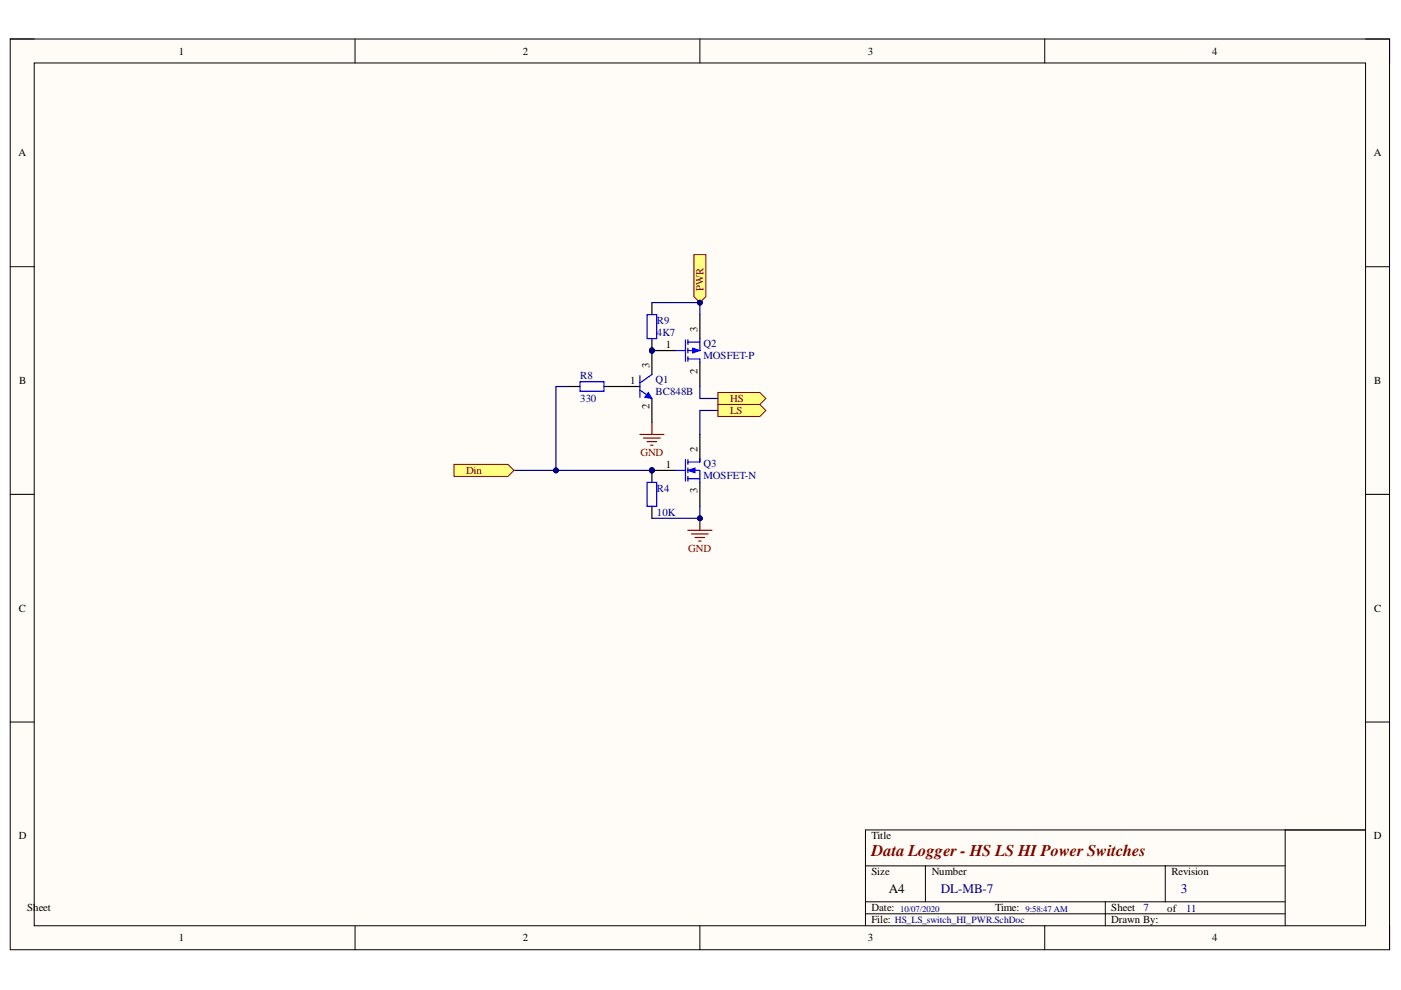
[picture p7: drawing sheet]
<svg xmlns="http://www.w3.org/2000/svg" width="297mm" height="210mm" viewBox="0 0 297 210" stroke-linecap="round" stroke-linejoin="round" font-family="sans-serif">
<path d="M2.2 8.3h292.4v193.1h-292.4z" fill-rule="evenodd" fill="#fffcf8"/>
<path d="M2.2 8.3h292.4v193.1h-292.4z" fill="none" stroke="#000" stroke-width=".21"/>
<path d="M7.3 13.4h282.2v182.9h-282.2z" fill-rule="evenodd" fill="#fffcf8"/>
<g fill="none" stroke="#000" stroke-width=".21">
<path d="M2.2 8.3h5.1M7.3 13.4h282.2v182.9h-282.2zM75.3 8.3v5M148.4 8.3v5M221.5 8.3v5.1M289.5 8.3h5.1v5.1M2.2 56.5h5.1M289.5 56.5h5.1M2.2 104.8h5.1M289.5 104.8h5.1M2.2 153.1h5.1M289.5 153.1h5.1"/>
<path d="M272.5 176v20.3M289.5 176h-106v20.3M75.3 196.3v5.1M148.4 196.3v5.1M183.5 193.7h89M183.5 183.6h89M183.5 191.2h89M196.2 183.6v7.6M221.5 196.3v5.1M234.3 191.2v5.1M247.1 183.6v7.6M294.6 196.3v5.1"/>
</g>
<circle cx="138.2" cy="74.3" r=".51" fill="#000080"/>
<circle cx="138.2" cy="74.3" r=".51" fill="none" stroke="#000080" stroke-width=".21"/>
<path d="M138.2 64.2v2.5M138.2 71.8v2.5" fill="none" stroke="#000" stroke-width=".25"/>
<circle cx="138.2" cy="74.3" r=".51" fill="#000080"/>
<circle cx="138.2" cy="74.3" r=".51" fill="none" stroke="#000080" stroke-width=".21"/>
<path d="M137.2 66.7h2v5.1h-2zM123 80.9h5v2.1h-5z" fill="none" stroke="#00f" stroke-width=".25"/>
<path d="M120.4 81.9h2.6M128 81.9h2.6" fill="none" stroke="#000" stroke-width=".25"/>
<circle cx="138.2" cy="99.7" r=".51" fill="#000080"/>
<circle cx="138.2" cy="99.7" r=".51" fill="none" stroke="#000080" stroke-width=".21"/>
<path d="M138.2 99.7h5.1M148.4 92.1v5.1" fill="none" stroke="#000" stroke-width=".25"/>
<circle cx="138.2" cy="99.7" r=".51" fill="#000080"/>
<circle cx="138.2" cy="99.7" r=".51" fill="none" stroke="#000080" stroke-width=".21"/>
<path d="M148.4 102.3v5.1" fill="none" stroke="#000" stroke-width=".25"/>
<path d="M143.3 99.7h2M145.3 97.4v4.6M145.8 98h2.6M145.8 99.7h2.6v2.6M145.8 97.4v1.1M145.8 99.2v1M145.8 101.5h2.6M145.8 101v1" fill="none" stroke="#00f" stroke-width=".25"/>
<path d="M145.8 99.7l1.6-.5v1z" fill="#00f"/>
<path d="M145.8 99.7l1.6-.5v1z" fill="none" stroke="#00f" stroke-width=".21"/>
<path d="M148.4 97.2v.8" fill="none" stroke="#00f" stroke-width=".25"/>
<path d="M135.7 92.1h5.1M136.4 92.9h3.6M137.2 93.6h2M138 94.4h.5M138.2 89.6v2.5" fill="none" stroke="#800000" stroke-width=".25"/>
<circle cx="138.2" cy="99.7" r=".51" fill="#000080"/>
<circle cx="138.2" cy="99.7" r=".51" fill="none" stroke="#000080" stroke-width=".21"/>
<path d="M138.2 99.7v2.6" fill="none" stroke="#000" stroke-width=".25"/>
<circle cx="138.2" cy="99.7" r=".51" fill="#000080"/>
<circle cx="138.2" cy="99.7" r=".51" fill="none" stroke="#000080" stroke-width=".21"/>
<path d="M138.2 107.4v2.5" fill="none" stroke="#000" stroke-width=".25"/>
<path d="M137.2 102.3h2v5.1h-2z" fill="none" stroke="#00f" stroke-width=".25"/>
<circle cx="138.2" cy="74.3" r=".51" fill="#000080"/>
<circle cx="138.2" cy="74.3" r=".51" fill="none" stroke="#000080" stroke-width=".21"/>
<path d="M138.2 74.3h5.1M148.4 76.9v5" fill="none" stroke="#000" stroke-width=".25"/>
<circle cx="138.2" cy="74.3" r=".51" fill="#000080"/>
<circle cx="138.2" cy="74.3" r=".51" fill="none" stroke="#000080" stroke-width=".21"/>
<path d="M148.4 66.7v5.1" fill="none" stroke="#000" stroke-width=".25"/>
<path d="M143.3 74.3h2M145.3 72v4.6M145.8 76.1h2.6M145.8 72.5h2.6M145.8 72v1.1M145.8 73.8v1M145.8 75.6v1M148.4 71.8v2.5h-2.6" fill="none" stroke="#00f" stroke-width=".25"/>
<path d="M146.9 73.8l1.5 .5-1.5 .5z" fill="#00f"/>
<path d="M146.9 73.8l1.5 .5-1.5 .5z" fill="none" stroke="#00f" stroke-width=".21"/>
<path d="M148.4 76.1v.8" fill="none" stroke="#00f" stroke-width=".25"/>
<path d="M109 99.7h8.9" fill="none" stroke="#000080" stroke-width=".25"/>
<circle cx="117.9" cy="99.7" r=".51" fill="#000080"/>
<circle cx="117.9" cy="99.7" r=".51" fill="none" stroke="#000080" stroke-width=".21"/>
<path d="M148.4 107.4v2.5h-10.2" fill="none" stroke="#000080" stroke-width=".25"/>
<circle cx="148.4" cy="109.9" r=".51" fill="#000080"/>
<circle cx="148.4" cy="109.9" r=".51" fill="none" stroke="#000080" stroke-width=".21"/>
<path d="M120.4 81.9h-2.5v17.8h20.3" fill="none" stroke="#000080" stroke-width=".25"/>
<circle cx="117.9" cy="99.7" r=".51" fill="#000080"/>
<circle cx="117.9" cy="99.7" r=".51" fill="none" stroke="#000080" stroke-width=".21"/>
<circle cx="138.2" cy="99.7" r=".51" fill="#000080"/>
<circle cx="138.2" cy="99.7" r=".51" fill="none" stroke="#000080" stroke-width=".21"/>
<path d="M138.2 64.2h10.2v2.5" fill="none" stroke="#000080" stroke-width=".25"/>
<path d="M96.3 98.5h11.4l1.3 1.2-1.3 1.3h-11.4z" fill-rule="evenodd" fill="#ffff80"/>
<path d="M96.3 98.5h11.4l1.3 1.2-1.3 1.3h-11.4z" fill="none" stroke="#800000" stroke-width=".21"/>
<path d="M152.2 83.2h8.9l1.3 1.3-1.3 1.3h-8.9z" fill-rule="evenodd" fill="#ffff80"/>
<path d="M152.2 83.2h8.9l1.3 1.3-1.3 1.3h-8.9z" fill="none" stroke="#800000" stroke-width=".21"/>
<path d="M152.2 85.8h8.9l1.3 1.2-1.3 1.3h-8.9z" fill-rule="evenodd" fill="#ffff80"/>
<path d="M152.2 85.8h8.9l1.3 1.2-1.3 1.3h-8.9z" fill="none" stroke="#800000" stroke-width=".21"/>
<path d="M152.2 87h-3.8v5.1" fill="none" stroke="#000080" stroke-width=".25"/>
<path d="M145.8 112.4h5.1M146.6 113.2h3.6M147.4 114h2M148.1 114.7h.5M148.4 109.9v2.5" fill="none" stroke="#800000" stroke-width=".25"/>
<circle cx="148.4" cy="109.9" r=".51" fill="#000080"/>
<circle cx="148.4" cy="109.9" r=".51" fill="none" stroke="#000080" stroke-width=".21"/>
<path d="M148.4 81.9v2.6h3.8" fill="none" stroke="#000080" stroke-width=".25"/>
<circle cx="138.2" cy="74.3" r=".51" fill="#000080"/>
<circle cx="138.2" cy="74.3" r=".51" fill="none" stroke="#000080" stroke-width=".21"/>
<path d="M138.2 74.3v5.1M130.6 81.9h5.1M138.2 84.5v5.1" fill="none" stroke="#000" stroke-width=".25"/>
<circle cx="138.2" cy="74.3" r=".51" fill="#000080"/>
<circle cx="138.2" cy="74.3" r=".51" fill="none" stroke="#000080" stroke-width=".21"/>
<path d="M135.7 79.7v4.5M138.2 79.4l-2.5 1.8M135.7 82.7l2.5 1.8" fill="none" stroke="#00f" stroke-width=".25"/>
<path d="M137.5 83.2l.7 1.3-1.5-.3z" fill="#00f"/>
<path d="M137.5 83.2l.7 1.3-1.5-.3z" fill="none" stroke="#00f" stroke-width=".21"/>
<text font-size="10.2" fill="#000080" x="146.8" y="61.1">POPWR</text>
<text font-size="3.5" fill="#800000" x="184.8" y="181.6">Data Logger - HS LS HI Power Switches</text>
<text font-size="2.8" x="188.5" y="189.3">A4</text>
<g font-size="2.8" fill="#000080">
<text x="199.5" y="189.3">DL-MB-7</text>
<text x="250.3" y="189.3">3</text>
</g>
<g font-size="2.3">
<text x="37.9" y="11.6">1</text>
<text x="110.8" y="11.6">2</text>
<text x="184" y="11.6">3</text>
<text x="257" y="11.6">4</text>
<text x="3.9" y="33.1">A</text>
<text x="291.3" y="33.1">A</text>
<text x="147.9" y="70.5" transform="rotate(-90 147.9 70.5)">3</text>
<text x="141.2" y="73.8">1</text>
<text x="4.1" y="81.4">B</text>
<text x="133.6" y="81.4">1</text>
<text x="137.7" y="78.1" transform="rotate(-90 137.7 78.1)">3</text>
<text x="147.9" y="79.2" transform="rotate(-90 147.9 79.2)">2</text>
<text x="291.4" y="81.4">B</text>
<text x="137.7" y="86.8" transform="rotate(-90 137.7 86.8)">2</text>
<text x="147.9" y="95.9" transform="rotate(-90 147.9 95.9)">2</text>
<text x="141.2" y="99.2">1</text>
<text x="147.9" y="104.5" transform="rotate(-90 147.9 104.5)">3</text>
<text x="4" y="129.7">C</text>
<text x="291.4" y="129.7">C</text>
<text x="4" y="177.9">D</text>
<text x="184.8" y="177.9">Title</text>
<text x="291.3" y="177.9">D</text>
<text x="184.8" y="185.6">Size</text>
<text x="197.5" y="185.5">Number</text>
<text x="248.4" y="185.6">Revision</text>
<text x="5.8" y="193.2">Sheet</text>
<text x="184.8" y="193.1">Date:</text>
<text x="184.8" y="195.8">File:</text>
<text x="211" y="193.1">Time:</text>
<text x="235.6" y="193.2">Sheet</text>
<text x="235.6" y="195.8">Drawn By:</text>
<text x="247.4" y="193.3">of</text>
<text x="37.9" y="199.6">1</text>
<text x="110.8" y="199.6">2</text>
<text x="184" y="199.6">3</text>
<text x="257" y="199.6">4</text>
</g>
<g font-size="2.3" fill="#800000">
<text x="149.1" y="61.6" transform="rotate(-90 149.1 61.6)">PWR</text>
<text x="154.8" y="85.2">HS</text>
<text x="154.8" y="87.7">LS</text>
<text x="98.8" y="100.5">Din</text>
<text x="135.8" y="96.7">GND</text>
<text x="145.9" y="117">GND</text>
</g>
<g font-size="2.3" fill="#000080">
<text x="139.2" y="71.3">4K7</text>
<text x="139.2" y="68.7">R9</text>
<text x="149.1" y="73.5">Q2</text>
<text x="149.1" y="76.1">MOSFET-P</text>
<text x="123" y="80.4">R8</text>
<text x="139" y="81.1">Q1</text>
<text x="139" y="83.7">BC848B</text>
<text x="123" y="85.2">330</text>
<text x="149.1" y="99">Q3</text>
<text x="149.1" y="101.5">MOSFET-N</text>
<text x="139.2" y="104.3">R4</text>
<text x="139.2" y="109.4">10K</text>
<text x="242.5" y="193.2">7</text>
<text x="251.5" y="193.3">11</text>
</g>
<text font-size="2" fill="#000080" x="189.8" y="195.6">HS_LS_switch_HI_PWR.SchDoc</text>
<g font-size="1.9" fill="#000080">
<text x="190.9" y="193.3">10/07/2020</text>
<text x="217.4" y="193.3">9:58:47 AM</text>
</g>
</svg>
